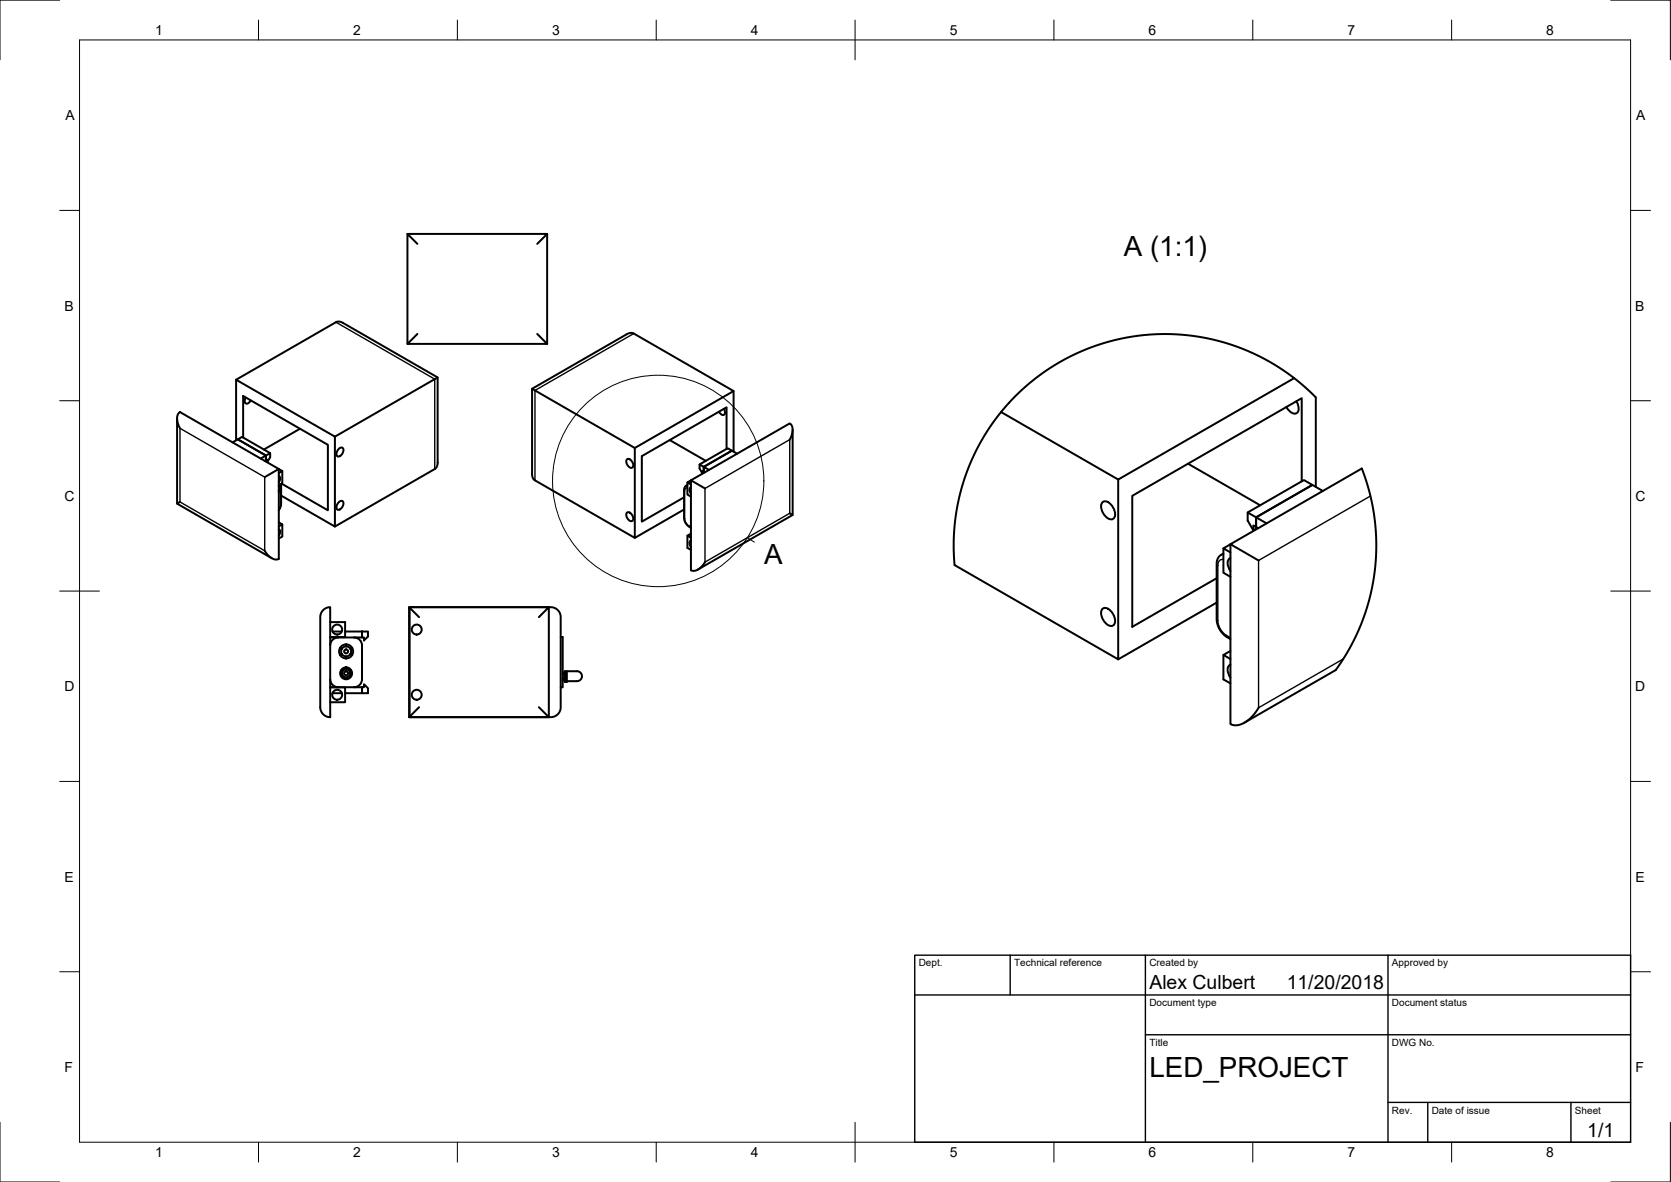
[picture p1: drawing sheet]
<svg xmlns="http://www.w3.org/2000/svg" width="420mm" height="297mm" viewBox="0 0 420 297" stroke-linecap="round" stroke-linejoin="round" font-family="sans-serif">
<!-- layer: Visible -->
<g fill="none" stroke="#000" stroke-width=".5">
<path d="M102.4 58.8h35.2l-2.5 2.5M137.6 58.8v27.6M104.9 61.3l-2.5-2.5v27.6M59.4 95.4v15.3M61.8 99.9l-.2 .6a.64 .64 0 0 0 .2 .9 .64 .64 0 0 0 .9-.3l.4-.5M104.9 83.9l-2.5 2.5h35.2l-2.5-2.5M110 94.9l-25.8 14.8-24.8-14.3 25.1-14.4 .6-.2 1.1 .3 23.8 13.8v21.4l-.3 1.2-25.5 14.8M133.8 97.7l25.8 14.9 24.9-14.3-25.1-14.5-.7-.1-1.1 .3-23.8 13.7v21.5l.3 1.2 25.5 14.8v-22.6M184.5 98.3v15.2M325.4 95l-44.2 25.5-29.5-17M44.5 105.2v21.4l23.8 13.7M45.3 107.6l-.6-1.2-.2-1.2 .2-1 .6-.6 24.8 14.3-3.5 2"/>
<path d="M58.5 111.2l1.3-.8 7.1 4.1 1-.6v1l-.7 1.2-.5-.3M61.1 110v-10.5l21.3 12.3v16.4l-11.6-6.7M65.6 115.2l1.3-.7v1.2l-.3 .2M67.9 113.9l-7-4.1-1.1 .6 7.1 4.1v1.2l.3-.2v.6M70.1 118.9l.9-.5-.9-.5v22.6l-.8 .1-.9-.3-1-.8-.8-1.1M70.1 119.6l.4 .6-.4 1M71 118.4v3l-.9 .6M75.4 107.7l-9 5.3M84.2 109.7v22.6l-13.5-7.8M85.2 112.8a.64 .64 0 0 1 1.1-.1 1.53 1.53 0 0 1-1.4 2 1.41 1.41 0 0 1 .3-1.9zM157.7 115.4a1.44 1.44 0 0 1 1.3 2.1 1.44 1.44 0 0 1-1.3-2.1zM168.4 110.6l9.1 5.2"/>
<path d="M175.9 116.7l7.1-4.1 1 .7-7 4v1.3l.2 .1M177.1 118.7l-.5 .3-.7-1.3v-1l1.1 .6v1.3l-.4-.2v.6M182 102.7l.3 .7a.64 .64 0 0 1-.3 .8 .64 .64 0 0 1-.8-.2l-.4-.5M182.7 112.8v-10.4l-21.3 12.2v16.5l10.6-6.1M185.3 114l-1.3-.7-7 4 1.3 .8M198.6 110.5l.5-1.3 .2-1.1-.2-1.1-.5-.6-25.8 14.8 .9 .5M199.3 108v21.4l-23.8 13.7M253.7 101.2h.1M298.7 116.5l18.2 10.5M326 100.8a2.1 2.1 0 0 1-.1 3.1 2.35 2.35 0 0 1-2.4-1.6M45.3 126.1l-.8 .5M70.1 132.3l.9-.5v3l-.9 .6"/>
<path d="M70.1 131.3l.9 .5M70.1 133l.4 .6-.4 1M70.2 123.3h.1M70.3 123.3h.1M70.3 123.3h-.2M70.3 121.9l-.2 .3M70.3 121.8l-.2 .4M70.3 121.9l.2 .6-.2 .8M70.3 123.3l-.2 .4M70.7 121.6v5.2l-.6 1.4M85.2 126.2a.64 .64 0 0 1 1.1-.1 1.53 1.53 0 0 1-1.4 2 1.41 1.41 0 0 1 .3-1.9zM157.7 128.8a1.44 1.44 0 0 1 1.3 2.1 1.44 1.44 0 0 1-1.3-2.1z"/>
<path d="M172 128l-12.4 7.2M172.8 121.9l-.5 .4-.3 .7v7.3l.5 1.4 1.2 .9M172.8 121.2v3.1l.9 .5M172.8 134.6v3.1l.9 .5M173.7 134.1l-.9 .5 .9 .5M173.7 135.8l-.3 .7 .3 1M173.7 122.5l-.3 .6 .3 1M177.3 122.7l-3.6-2v22.6l.8 .2 1-.4 .9-.7 .9-1.1M198.6 129l.7 .4M277.1 126.3a1.56 1.56 0 0 1 2.4 .7 2.99 2.99 0 0 1 .7 3.2 1.56 1.56 0 0 1-2.5-.7 2.99 2.99 0 0 1-.6-3.2zM281.2 120.5v45.2l-41.2-23.7-.2-4.7 .2-4.8 .6-4.6 1.1-4.9 1.5-4.5 1.8-4.4 2.4-4.4 2.6-3.9 3-3.7 3.4-3.6 3.6-3.1 3.9-2.8 4.3-2.5 4.3-2.1 4.4-1.6 4.8-1.3 5.8-.9 5.6-.3 5.8 .4 5.5 .9 5.6 1.6 5.2 2 5.2 2.8 4.6 3.1 2.9 2.4 2.9 2.8v22.5M307.6 139.1l-1.2 .9-.5 1.3v14.6l.4 1.5 .8 1.4 1 1 1.3 .8"/>
<path d="M307.6 137.8v6.1l1.8 1.1M309.4 138.8l-1.8-1 1.8-1v45.1l1.5 .4 2-.7 1.9-1.5 1.7-2.2M313.7 128.8l14.2-8.2 2.1 1.3-14.2 8.1v2.5l.5 .3M316.2 132.7l-1.1 .6-1.4-2.5v-2l2.1 1.2v2.5l-.7-.4v1.2M327.3 121v-20.9l-42.6 24.5v32.9l21.2-12.2M332.6 123.4l-2.6-1.5-14.2 8.1 2.7 1.5M81.2 153.3l.9-.5 .9-.2v27.6l-.9-.2-.8-.5-.6-.7-.2-.9v-22.9l.2-.9zM83 156.3h3.8v3.8h-3.8M83.6 158.7h2.3M86.8 158.7h4.2M91 158.7v1.5h-2M91 158.7h1.5v1.3l-1 1v-.8h-.5z"/>
<path d="M102.9 152.6h35.1l-2.5 2.5M103 152.6h35.5l1.4 .4 .8 .9 .3 1.1v22.8l-.5 1.4-.9 .7-1.1 .3h-35.5zM105.4 155.1l-2.5-2.5v27.6M138 152.6v27.6M277.1 153.1a1.56 1.56 0 0 1 2.4 .7 2.99 2.99 0 0 1 .7 3.1 1.56 1.56 0 0 1-2.5-.6 2.99 2.99 0 0 1-.6-3.2zM305.9 151.4l-24.7 14.3M309.4 140.3a2.02 2.02 0 0 0-.3 2.8l.3 .4M316.5 140.8l-7.1-4 33-19.1 1.7 5 1.2 5.2 .6 5.3 .1 5.3-.4 5.5-.9 5.2-1.5 5.1-2 4.9-2.4 4.7-2.9 4.5-23 13.2M83 170.7a2 2 0 0 0 2 2M83 172.7h3.8v3.8h-3.8M83 172.7h8v1.5h-4.2M83 160.2h6"/>
<path d="M83.6 174.2h2.4M85 160.2a2 2 0 0 0-2 2M85.5 162.8l.2 .2M85.5 162.8l-.2 1.1 .2 .7 .2-.2M85.5 162.8l.4 .2M85.5 164.6l.4-.2 .5 .4 .6 .2v.5a1.67 1.67 0 0 1-1.5-.9zM85.5 162.8a1.67 1.67 0 0 1 1.5-.9v.5l-.6 .2-.5 .4M85.7 164.5h.1M85.7 162.9h.1M85.7 163l.2 .1M85.9 163.1l-.1 .6 .1 .6-.2 .1M87.1 162.1h-.1"/>
<path d="M87.1 165l.6-.2 .4-.4 .4 .2a1.64 1.64 0 0 1-1.4 .9zM87.1 165.3h-.1M88.1 163.1l.2 .6-.2 .6 .3 .1M88.4 163l-.3 .1M88.4 162.9h.1M88.4 164.5h.1M88.5 162.8l-.4 .2M88.5 162.8a1.67 1.67 0 0 0-1.4-.9v.5l.6 .2 .4 .4M88.6 162.8l-.2 .2M88.6 162.8l.2 1.1-.2 .7-.2-.2M89 160.2a2 2 0 0 1 2 2v8.5a2 2 0 0 1-2 2M91.5 172l1 1v1.2h-1.5v-1.5h.5z"/>
<path d="M105.4 177.7l-2.5 2.5h35.1l-2.5-2.5M141 160.1h.5v12.6h-.5M141.5 170.7h.3M141.5 170.4h.3M141.5 169.2h.3M141.5 169.4h.3M141.8 170.7l.2 .5M141.8 169.4l.2 .5M141.8 169.2v.2M141.8 170.4v.3M142 168.7h.5v2.7h-.5zM142 170l-.2 .4"/>
<path d="M142 168.7l-.2 .5M142.5 168.7h2.6a1.25 1.25 0 0 1 1.2 1.2 1.25 1.25 0 0 1-1.2 1.3h-2.6M307.6 164.6v6.1l1.8 1M309.4 167a2.02 2.02 0 0 0-.3 2.9l.3 .4M309.4 163.6l-1.8 1 1.8 1"/>
<circle cx="84.8" cy="158.2" r="1.25"/>
<circle cx="104.8" cy="158.2" r="1.25"/>
<circle cx="84.8" cy="174.6" r="1.25"/>
<circle cx="87" cy="169.2" r="1.5"/>
<circle cx="87" cy="169.2" r="1"/>
<circle cx="87" cy="169.2" r="1.25"/>
<circle cx="87" cy="163.7" r=".5"/>
<circle cx="87" cy="169.2" r=".5"/>
<circle cx="104.8" cy="174.6" r="1.25"/>
</g>
<!-- layer: Visible Narrow -->
<g fill="none" stroke="#000" stroke-width=".35">
<path d="M84.5 81l24.8 14.3v22.6M159.4 83.8l-24.9 14.3v22.6M45.3 107.6l21.3 12.3v18.5l-21.3-12.3zM70.1 121.9l.1 .2M70.2 123.3h-.1M70.2 123.3l-.1 .3M70.3 122.1l.1 .5-.1 .7M70.5 121.7v5.1M70.5 126.8l-.4 1.3M70.7 126.6l-.2 .2M172 130.1l.6 1.5 .6 .6M172.1 123.4v6.9"/>
<path d="M172.8 122h-.2M172.8 122.6a.63 .63 0 0 0-.7 .8l-.1-.2M173.2 132.2l.1 .2M173.2 132.2l.5 .3M177.3 122.7l21.3-12.2v18.5l-21.3 12.3zM307.6 139.3l-.6 .1M344.6 124.6l-28.1 16.2v37.1l21.3-12.3M305.9 155.6l.3 .4M305.9 141.7l.3 .4M306.2 142.1v13.9M306.2 156l.5 1.8 .7 1.1 .9 .8M307.6 140.6a1.23 1.23 0 0 0-1.4 1.5"/>
<path d="M308.3 159.7l1.1 .6M308.3 159.7l.2 .4"/>
</g>
<!-- layer: Border -->
<g fill="none" stroke="#000" stroke-width=".25">
<path d="M15 0h-15v15M20 10h390v277h-390zM65 5v5M115 5v5M165 5v5M215 5v10M265 5v5M315 5v5M365 5v5M405 0h15v15M15 52.9h5M410 52.9h5"/>
<path d="M15 100.7h5M410 100.7h5M15 148.5h10M405 148.5h10M15 196.4h5M410 196.4h5M15 244.2h5M410 244.2h5M0 282v15h15M65 287v5M115 287v5M165 287v5"/>
<path d="M215 282v10M265 287v5M315 287v5M365 287v5M420 282v15h-15"/>
</g>
<!-- layer: TitleBlock -->
<path d="M230 240h180v47h-180zM230 250h180M254 240v10M288 240v47M349 240v47M288 260h122M349 277h61M359 277v10M395 277v10" fill="none" stroke="#000" stroke-width=".35"/>
<!-- layer: Annotations -->
<g fill="none" stroke="#000" stroke-width=".25">
<path d="M187.9 135.1l1.8 1.2"/>
<circle cx="165.5" cy="120.9" r="26.6"/>
</g>
<g font-size="7">
<text x="282.6" y="64.2">A (1:1)</text>
<text x="192.1" y="141.8">A</text>
<text x="289" y="270.5">LED_PROJECT</text>
</g>
<g font-size="4.9">
<text x="289" y="248.5">Alex Culbert</text>
<text x="323.5" y="248.5">11/20/2018</text>
<text x="399.1" y="285.7">1/1</text>
</g>
<g font-size="3.5">
<text x="39" y="8.8">1</text>
<text x="88.8" y="8.8">2</text>
<text x="138.8" y="8.8">3</text>
<text x="188.7" y="8.8">4</text>
<text x="238.8" y="8.8">5</text>
<text x="288.7" y="8.8">6</text>
<text x="338.8" y="8.8">7</text>
<text x="388.8" y="8.8">8</text>
<text x="16.4" y="30.2">A</text>
<text x="411.4" y="30.2">A</text>
<text x="16.2" y="78">B</text>
<text x="411.2" y="78">B</text>
<text x="16.2" y="125.9">C</text>
<text x="411.2" y="125.9">C</text>
<text x="16.2" y="173.7">D</text>
<text x="411.2" y="173.7">D</text>
<text x="16.2" y="221.5">E</text>
<text x="411.2" y="221.5">E</text>
<text x="16.2" y="269.4">F</text>
<text x="411.2" y="269.4">F</text>
<text x="39" y="290.8">1</text>
<text x="88.8" y="290.8">2</text>
<text x="138.8" y="290.8">3</text>
<text x="188.7" y="290.8">4</text>
<text x="238.8" y="290.8">5</text>
<text x="288.7" y="290.8">6</text>
<text x="338.8" y="290.8">7</text>
<text x="388.8" y="290.8">8</text>
</g>
<g font-size="2.5">
<text x="231" y="242.8">Dept.</text>
<text x="255" y="242.8">Technical reference</text>
<text x="289" y="242.8">Created by</text>
<text x="350" y="242.8">Approved by</text>
<text x="289" y="252.8">Document type</text>
<text x="350" y="252.8">Document status</text>
<text x="289" y="262.8">Title</text>
<text x="350" y="262.8">DWG No.</text>
<text x="350" y="279.8">Rev.</text>
<text x="360" y="279.8">Date of issue</text>
<text x="396" y="279.8">Sheet</text>
</g>
</svg>
